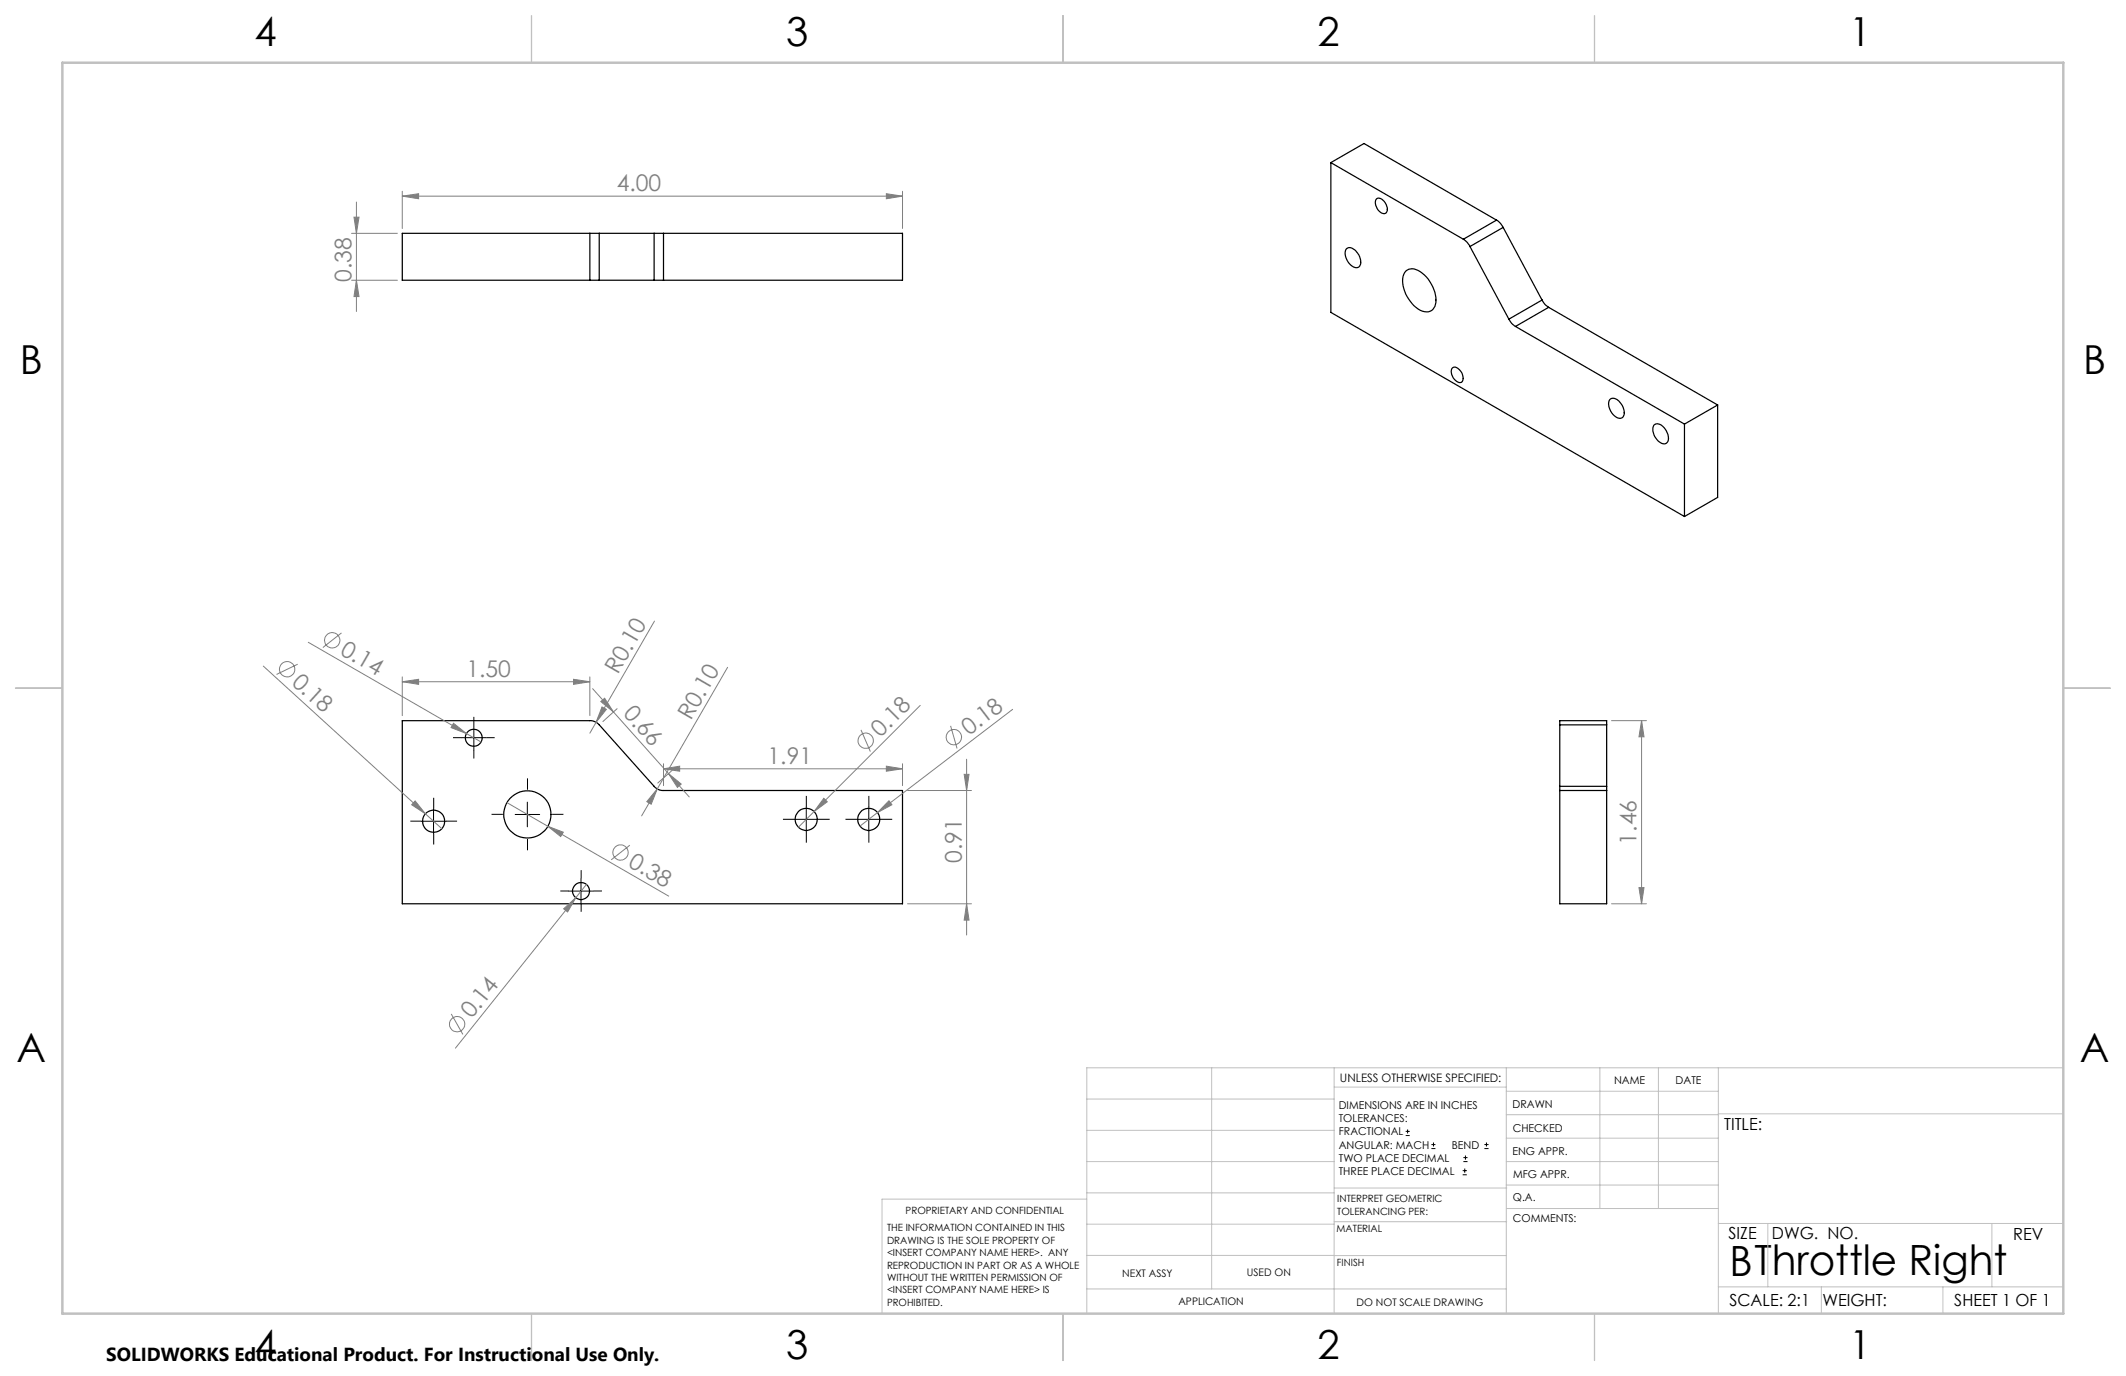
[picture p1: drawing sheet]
<svg xmlns="http://www.w3.org/2000/svg" width="432mm" height="279mm" viewBox="0 0 432 279" stroke-linecap="round" stroke-linejoin="round" font-family="sans-serif">
<g fill="none" stroke="#000" stroke-width=".25">
<path d="M270.3 33v30.4l71.8 41.5M270.3 33l26.9 15.6M270.3 33l6.7-3.9 27 15.6M119.8 56.9h1.9M119.8 47.4h1.9M119.8 47.4h-38.1v9.5h38.1M119.8 47.4v9.5M121.7 56.9h11.2M121.7 47.4h11.2M121.7 47.4v9.5M132.9 56.9h1.9M132.9 47.4h1.9"/>
<path d="M132.9 47.4v9.5M134.8 47.4h48.5v9.5h-48.5M134.8 47.4v9.5M273.4 50.6a1.39 1.39 0 0 1 2.1 .5 2.36 2.36 0 0 1 .5 3.1 1.77 1.77 0 0 1-2.2-1 2.55 2.55 0 0 1-.4-2.6zM279.6 40.4a1.32 1.32 0 0 1 1.8 .8 1.54 1.54 0 0 1 0 2.1 2.06 2.06 0 0 1-2.1-2.2zM285.5 55.1a2.28 2.28 0 0 1 3 .1 7.1 7.1 0 0 1 3 6.6 1.96 1.96 0 0 1-3 1.2 7.2 7.2 0 0 1-3.5-6.9zM297.2 48.6l.8 .6 .6 .9M298.6 50.1l7.9 14.7M304 44.7l.7 .6 .6 .9M304 44.7l-6.8 3.9M305.3 46.2l-6.7 3.9M305.3 46.2l7.9 14.7"/>
<path d="M295 74.7a1.34 1.34 0 0 1 1.8 .8 1.58 1.58 0 0 1 0 2.1 2.12 2.12 0 0 1-2.1-2.2zM306.5 64.8l.6 .9 .7 .6M307.8 66.3l34.3 19.8M313.2 60.9l.6 .9 .7 .6M313.2 60.9l-6.7 3.9M314.5 62.4l-6.7 3.9M314.5 62.4l34.4 19.8M327 81.1a1.39 1.39 0 0 1 2 .6 2.36 2.36 0 0 1 .5 3.1 1.77 1.77 0 0 1-2.2-1 2.55 2.55 0 0 1-.3-2.7zM335.9 86.3a1.43 1.43 0 0 1 2.1 .6 2.71 2.71 0 0 1 .6 2.9 1.34 1.34 0 0 1-2-.5 2.89 2.89 0 0 1-.7-3zM342.1 86.1v18.8M348.9 82.2v18.8l-6.8 3.9M348.9 82.2l-6.8 3.9"/>
<path d="M81.7 146.3h38.1a2.56 2.56 0 0 1 1.9 .9l11.2 12.5a2.42 2.42 0 0 0 1.9 .8h48.5v23h-101.6zM316.8 159.7v.8M316.8 147.2v-.9h9.5v.9M316.8 147.2v12.5M316.8 159.7h9.5M316.8 147.2h9.5M326.3 159.7v.8M326.3 147.2v12.5M316.8 160.5h9.5M316.8 160.5v23h9.5v-23"/>
<circle cx="96.2" cy="149.8" r="1.72"/>
<circle cx="88.1" cy="166.8" r="2.25"/>
<circle cx="107.1" cy="165.4" r="4.8"/>
<circle cx="163.7" cy="166.4" r="2.25"/>
<circle cx="176.4" cy="166.4" r="2.25"/>
<circle cx="118" cy="180.9" r="1.72"/>
</g>
<g fill="none" stroke="#808080" stroke-width=".2">
<path d="M81.7 39.8l3.3-.5v1.1zM81.7 38.8v7.6M81.7 39.8h101.6M180 39.3l3.3 .5-3.3 .6zM183.3 38.8v7.6M71.4 56.9h9.3M71.4 47.4h9.3M71.9 44.1h1l-.5 3.3zM72.4 56.9l.5 3.3h-1zM72.4 41v22.3M53.5 135.3l32.9 29.9M60.5 134.9l-4.3 2"/>
<path d="M62.6 130.4l32.1 18.5M69.4 128.5l-3.8 3M81.7 138.4l3.3-.5v1.1zM81.7 137.4v7.9M81.7 138.4h38.1M116.5 137.9l3.3 .5-3.3 .6zM119.8 137.4v7.9M120.4 139.8l15.4 17.3M132.9 126.1l-11.8 20.5M147.8 135.5l-17.5 30.2M92.1 146.9l2.6 2-3.1-1.2zM94.7 148.9l3 1.8"/>
<path d="M121.1 146.6l-1.3 2.3M122 142.5l.8-.7 1.8 2.8zM122.3 143.5l.9 .5-2.1 2.6zM125.3 143.9l-2.9 2.6M134.8 156.1l3.2-.5v1zM134.8 155.1v4.4M134.8 156.1h48.5M135.8 157.1l2.6 2.1-.8 .7zM135.8 157.1l4.2 4.7M136.5 156.4l-2.9 2.6M174.9 148.2l1.9 4.4M180 155.6l3.3 .5-3.3 .5z"/>
<path d="M183.3 155.1v4.4M186.9 143.2l-24.7 24.8M193.1 147.4l1.3 4.6M195.8 157.2h1l-.5 3.3zM196.3 154.2v35.7M205.7 144l-27.5 21M327.3 146.3h7.1M333.4 146.3l.5 3.3h-1zM333.4 146.3v37.2M84.3 162.6l2.1 2.6-2.8-1.8zM86.4 165.2l3.3 3.1M103 163l32.8 19"/>
<path d="M111.3 167.8l3.1 1.2-.5 .9zM119.1 179.6l-2.2 2.7M127.9 171.6l-3.8 3M133.5 160.2l-1.2 3.1-.9-.5zM167.3 162.1l.7 .7-2.7 2zM178.2 165l-3.5 2.7M180.6 162.6l.6 .8-3 1.6zM184.3 160.5h13M114.5 184.5l2.4-2.2-1.6 2.9zM116.9 182.3l-24.4 30.5M184.3 183.5h13M196.3 183.5l.5 3.3h-1z"/>
<path d="M327.3 183.5h7.1M332.9 180.2h1l-.5 3.3zM91.7 205.9l2.3 4.1"/>
<circle cx="58.3" cy="135.9" r="1.57"/>
<circle cx="67.5" cy="130" r="1.56"/>
<circle cx="175.8" cy="150.4" r="1.56"/>
<circle cx="193.7" cy="149.7" r="1.56"/>
<circle cx="126" cy="173.1" r="1.55"/>
<circle cx="92.8" cy="208" r="1.56"/>
</g>
<g fill="none" stroke="#000" stroke-width=".2">
<path d="M93.7 149.8h5M96.2 147.3v5M85.6 166.8h5M88.1 164.3v5M104.6 165.4h5M107.1 162.9v5M118 178.4v5M161.3 166.4h5M163.8 163.9v5M174 166.4h5M176.5 163.9v5M115.5 180.9h5"/>
<path d="M285.5 230.6h.8M285.5 229.7h.8M285.9 229.3v.9M290.7 233.2h.8M290.7 232.4h.8M291.1 232v.8M297.1 238.5h.8M297.1 237.7h.8M297.2 235.9h.9M297.2 235.1h.9M297.5 237.3v.8M297.6 234.6v.9"/>
<path d="M301.5 233.2h.8M301.5 232.4h.8M301.9 232v.8"/>
</g>
<g fill="none" stroke="#000" stroke-width=".2" stroke-dasharray="15.2 1.3 1.3 1.3" stroke-linecap="butt">
<path d="M93.7 149.8h-1.7M96.2 147.3v-1.7M96.2 152.3v1.7M98.7 149.8h1.8M85.6 166.7h-2.3M88.1 164.2v-2.2M88.1 169.2v2.3M90.6 166.7h2.2M102.1 165.4h-2.3M107.1 160.4v-2.3M107.1 170.4v2.3M112.1 165.4h2.3"/>
<path d="M118 178.4v-1.7M161.3 166.4h-2.3M163.8 163.9v-2.3M163.8 168.9v2.2M166.3 166.4h2.2M174 166.4h-2.3M176.5 163.9v-2.3M176.5 168.9v2.2M179 166.4h2.2M115.5 180.9h-1.7M118 183.4v1.7M120.5 180.9h1.8"/>
</g>
<g fill="none" stroke="#c0c0c0" stroke-width=".2">
<path d="M246.1 216.8v44.9M271 216.8v49.9M305.9 216.8v49.9M324.9 216.8v28.6M336.8 216.8v28.6M349 216.8v49.9M419.1 216.8h-198.4v49.9M220.7 235.9h50.3M220.7 229.5h50.3M220.7 223.2h50.3M271 220.7h34.9M305.9 231.1h43.1"/>
<path d="M305.9 226.3h43.1M305.9 221.6h43.1M305.9 235.9h43.1M349 226.2h70.1M220.7 248.6h50.3M220.7 242.2h50.3M220.7 254.9h50.3M220.7 243.5h-41.6v23.2M271 255h34.9M271 248.1h35M271 241.2h35M305.9 240.6h43.1"/>
<path d="M306 245.4h43M349 248.4h70.1M359.1 248.4v12.9M404.6 248.4v12.9M220.7 261.7h85.2M349 261.3h70.1M369.9 261.3v5.4M394.6 261.3v5.4"/>
</g>
<path d="M107.9 3.2v9.5M215.9 3.2v9.5M323.8 3.2v9.5M3.1 139.7h9.6M419.1 139.7h9.5M107.9 266.7v9.6M215.9 266.7v9.6M323.8 266.7v9.6" fill="none" stroke="#c0c0c0" stroke-width=".25"/>
<path d="M12.7 12.7h406.4v254h-406.4z" fill="none" stroke="#c0c0c0" stroke-width=".5"/>
<g fill="#808080">
<path d="M84.3 162.6l2.1 2.6-2.8-1.8z"/>
<path d="M92.1 146.9l2.6 2-3.1-1.2z"/>
<path d="M180.6 162.6l.6 .8-3 1.6z"/>
<path d="M167.3 162.1l.7 .7-2.7 2z"/>
<path d="M114.5 184.5l2.4-2.2-1.6 2.9z"/>
<path d="M122.3 143.5l.9 .5-2.1 2.6z"/>
<path d="M133.5 160.2l-1.2 3.1-.9-.5z"/>
<path d="M111.3 167.8l3.1 1.2-.5 .9z"/>
<path d="M134.8 156.1l3.2-.5v1zM180 155.6l3.3 .5-3.3 .5z"/>
<path d="M81.7 39.8l3.3-.5v1.1zM180 39.3l3.3 .5-3.3 .6z"/>
<path d="M116.5 137.9l3.3 .5-3.3 .6zM81.7 138.4l3.3-.5v1.1z"/>
<path d="M332.9 180.2h1l-.5 3.3zM333.4 146.3l.5 3.3h-1z"/>
<path d="M196.3 183.5l.5 3.3h-1zM195.8 157.2h1l-.5 3.3z"/>
<path d="M72.4 56.9l.5 3.3h-1zM71.9 44.1h1l-.5 3.3z"/>
<path d="M122 142.5l.8-.7 1.8 2.8zM135.8 157.1l2.6 2.1-.8 .7z"/>
</g>
<text font-size="8.5" x="351.3" y="259">BThrottle Right</text>
<g font-size="8.1">
<text x="51.7" y="9.3">4</text>
<text x="159.7" y="9.3">3</text>
<text x="267.6" y="9.3">2</text>
<text x="375.6" y="9.3">1</text>
<text x="4" y="76">B</text>
<text x="423.1" y="76">B</text>
<text x="3.3" y="215.7">A</text>
<text x="422.4" y="215.7">A</text>
<text x="51.7" y="276">4</text>
<text x="159.7" y="276">3</text>
<text x="267.6" y="276">2</text>
<text x="375.6" y="276">1</text>
</g>
<g font-size="4.7" fill="#808080">
<text x="125.3" y="38.8">4.00</text>
<text x="71.4" y="57.3" transform="rotate(-90 71.4 57.3)">0.38</text>
<text x="68.9" y="132.8" transform="rotate(30 68.9 132.8)">0.14</text>
<text x="94.7" y="137.4">1.50</text>
<text x="125.5" y="137" transform="rotate(-60 125.5 137)">R0.10</text>
<text x="59.1" y="138.9" transform="rotate(42 59.1 138.9)">0.18</text>
<text x="126.4" y="145" transform="rotate(48 126.4 145)">0.66</text>
<text x="140.3" y="146.4" transform="rotate(-60 140.3 146.4)">R0.10</text>
<text x="178.9" y="149.8" transform="rotate(-45 178.9 149.8)">0.18</text>
<text x="196.8" y="149.5" transform="rotate(-37 196.8 149.5)">0.18</text>
<text x="155.9" y="155.1">1.91</text>
<text x="332.4" y="171.5" transform="rotate(-90 332.4 171.5)">1.46</text>
<text x="127.4" y="175.8" transform="rotate(30 127.4 175.8)">0.38</text>
<text x="195.3" y="175.2" transform="rotate(-90 195.3 175.2)">0.91</text>
<text x="95.8" y="207" transform="rotate(-51 95.8 207)">0.14</text>
</g>
<text font-size="3.8" x="21.6" y="276.3">SOLIDWORKS Educational Product. For Instructional Use Only.</text>
<g font-size="3.4">
<text x="350.2" y="229.5">TITLE:</text>
<text x="351.1" y="251.6">SIZE</text>
<text x="359.9" y="251.6">DWG. NO.</text>
<text x="408.9" y="251.7">REV</text>
<text x="351.2" y="265.2">SCALE: 2:1</text>
<text x="370.1" y="265.3">WEIGHT:</text>
<text x="396.9" y="265.2">SHEET 1 OF 1</text>
</g>
<text font-size="2.4" x="272.2" y="219.7">UNLESS OTHERWISE SPECIFIED:</text>
<g font-size="2.2">
<text x="327.8" y="220.1">NAME</text>
<text x="340.3" y="220.2">DATE</text>
<text x="271.9" y="225.3">DIMENSIONS ARE IN INCHES</text>
<text x="271.9" y="227.9">TOLERANCES:</text>
<text x="307.2" y="224.9">DRAWN</text>
<text x="271.9" y="230.6">FRACTIONAL</text>
<text x="271.9" y="233.2">ANGULAR: MACH</text>
<text x="294.9" y="233.2">BEND</text>
<text x="307.3" y="229.8">CHECKED</text>
<text x="271.9" y="235.9">TWO PLACE DECIMAL</text>
<text x="271.9" y="238.5">THREE PLACE DECIMAL</text>
<text x="307.2" y="234.4">ENG APPR.</text>
<text x="307.3" y="239.2">MFG APPR.</text>
<text x="307.3" y="243.9">Q.A.</text>
<text x="307.3" y="248.1">COMMENTS:</text>
</g>
<g font-size="2.1">
<text x="227.9" y="259.2">NEXT ASSY</text>
<text x="253.3" y="259.2">USED ON</text>
<text x="239.3" y="265">APPLICATION</text>
<text x="275.5" y="265.1">DO NOT SCALE DRAWING</text>
</g>
<g font-size="2">
<text x="271.6" y="244.1">INTERPRET GEOMETRIC</text>
<text x="180.2" y="250">THE INFORMATION CONTAINED IN THIS</text>
<text x="183.9" y="246.4">PROPRIETARY AND CONFIDENTIAL</text>
<text x="271.5" y="250.2">MATERIAL</text>
<text x="271.6" y="246.6">TOLERANCING PER:</text>
<text x="180.2" y="252.5">DRAWING IS THE SOLE PROPERTY OF</text>
<text x="180.2" y="255.1">&lt;INSERT COMPANY NAME HERE&gt;. ANY</text>
<text x="180.2" y="257.6">REPRODUCTION IN PART OR AS A WHOLE</text>
<text x="271.5" y="257">FINISH</text>
<text x="180.2" y="260.1">WITHOUT THE WRITTEN PERMISSION OF</text>
<text x="180.2" y="262.6">&lt;INSERT COMPANY NAME HERE&gt; IS</text>
<text x="180.2" y="265.2">PROHIBITED.</text>
</g>
</svg>
